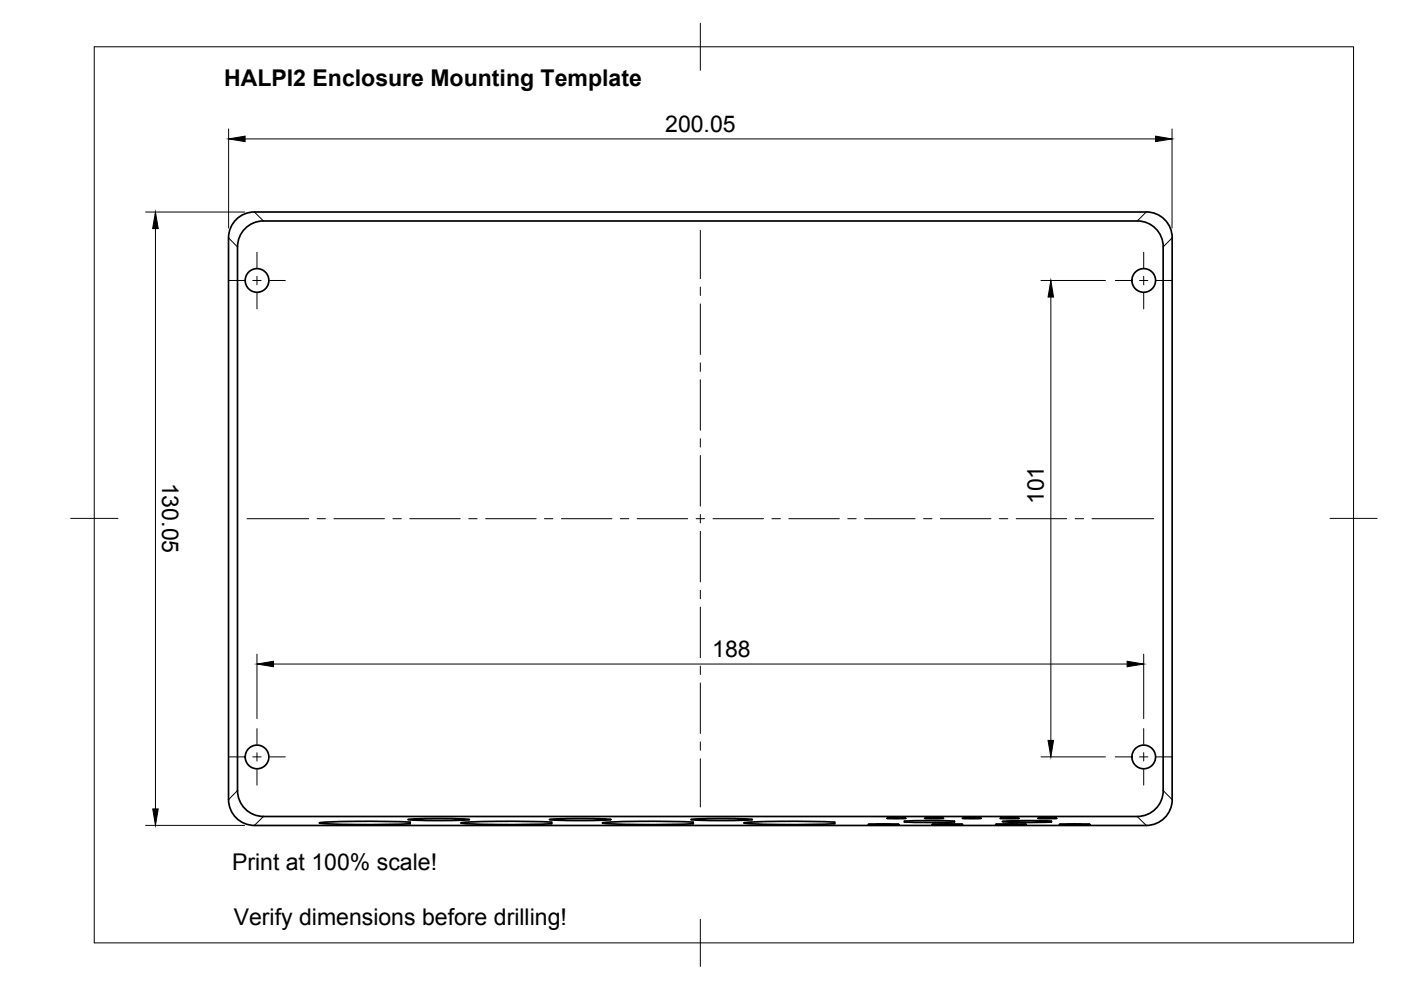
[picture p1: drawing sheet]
<svg xmlns="http://www.w3.org/2000/svg" width="297mm" height="210mm" viewBox="0 0 297 210" stroke-linecap="round" stroke-linejoin="round" font-family="sans-serif">
<!-- layer: Visible -->
<g fill="none" stroke="#000" stroke-width=".36">
<path d="M48.5 50.5v119a5.5 5.5 0 0 0 5.5 5.5h189a5.5 5.5 0 0 0 5.5-5.5v-119M48.5 50.4a5.5 5.5 0 0 1 5.5-5.5l189 .1a5.5 5.5 0 0 1 5.5 5.4M50.4 52.4v115.2a5.5 5.5 0 0 0 5.5 5.5h185.2a5.5 5.5 0 0 0 5.5-5.5v-115.2M50.4 52.3a5.5 5.5 0 0 1 5.5-5.5l185.2 .1a5.5 5.5 0 0 1 5.5 5.4M67.7 174.5a173.3 173.3 0 0 1 19.3-.2v.4a173.3 173.3 0 0 1-19.3-.2zM86.5 173.8a95.4 95.4 0 0 1 13 0 95.4 95.4 0 0 1-13 0zM97.7 174.5a173.3 173.3 0 0 1 19.3-.2v.4a173.3 173.3 0 0 1-19.3-.2zM116.5 173.8a95.4 95.4 0 0 1 13 0 95.4 95.4 0 0 1-13 0zM127.7 174.5a173.3 173.3 0 0 1 19.3-.2v.4a173.3 173.3 0 0 1-19.3-.2zM146.5 173.8a95.4 95.4 0 0 1 13 0 95.4 95.4 0 0 1-13 0zM157.7 174.5a173.3 173.3 0 0 1 19.3-.2v.4a173.3 173.3 0 0 1-19.3-.2zM184.1 174.8l3.2-.1 3.3 .1-3.3 .1z"/>
<path d="M188 173.5h4zM191.7 174.1l.1 .2h.5l4.8 .1 5.3-.1v-.2M191.8 174.1l5.3-.1 5.3 .1M196 173.5h4zM197.6 174.8l3.2-.1 3.3 .1-3.3 .1zM204 173.5h4zM211.1 174.8l3.2-.1 3.3 .1-3.3 .1zM212 173.5h4zM220 173.5h4zM222.9 174.1v.2M222.9 174.1l-6.2-.1-4.2 .2 4.2 .2 6.2-.1M224.6 174.8l3.2-.1 3.3 .1-3.3 .1z"/>
<circle cx="54.5" cy="59.5" r="2.51"/>
<circle cx="242.5" cy="59.5" r="2.51"/>
<circle cx="54.5" cy="160.5" r="2.51"/>
<circle cx="242.5" cy="160.5" r="2.51"/>
</g>
<!-- layer: Visible Narrow -->
<path d="M48.6 50.5l1.6 1.8M54 45.1l1.8 1.7M242.9 45.1l-1.7 1.7M248.4 50.5l-1.7 1.8M50.2 167.7l-1.6 1.7M55.8 173.2l-1.8 1.7M241.2 173.2l1.7 1.7M246.7 167.7l1.7 1.7" fill="none" stroke="#000" stroke-width=".21"/>
<!-- layer: BORDER -->
<path d="M20 9.9h267v190h-267zM148.5 4.9v10M15 109.9h10M282 109.9h10M148.5 194.9v10" fill="none" stroke="#000" stroke-width=".21"/>
<!-- layer: Smart Centers -->
<g fill="none" stroke="#000" stroke-width=".21">
<path d="M48.5 59.5h3.3M53.6 59.5h1.8M54.5 53.5v3.3M54.5 58.6v1.8M57.2 59.5h3.3M148.5 48.8v10.3M236.5 59.5h3.3M241.6 59.5h1.8M242.5 53.5v3.3M242.5 58.6v1.8M245.2 59.5h3.3M54.5 62.2v3.3"/>
<path d="M148.5 60.9v1.7M148.5 64.4v10.8M148.5 76.9v1.8M242.5 62.2v3.3M148.5 80.5v10.7M148.5 93v1.8M148.5 96.6v10.7M52.4 110h13M67.2 110h1.8M70.8 110h10.7M83.3 110h1.8M86.9 110h10.7"/>
<path d="M99.4 110h1.8M103 110h10.7M115.4 110h1.8M119 110h10.7M131.5 110h1.8M135.1 110h10.7M147.6 110h1.8M148.5 109.1v1.8M148.5 112.7v10.7M151.2 110h10.7M163.7 110h1.8M167.2 110h10.7"/>
<path d="M179.7 110h1.8M183.3 110h10.7M195.8 110h1.8M199.4 110h10.7M211.9 110h1.8M215.5 110h10.7M228 110h1.7M231.5 110h13.1M148.5 125.2v1.8M148.5 128.7v10.7M54.5 154.5v3.3M54.5 159.6v1.8"/>
<path d="M148.5 141.2v1.8M148.5 144.8v10.7M148.5 157.3v1.8M242.5 154.5v3.3M242.5 159.6v1.8M48.5 160.5h3.3M53.6 160.5h1.8M54.5 163.2v3.3M57.2 160.5h3.3M148.5 160.9v10.2M236.5 160.5h3.3M241.6 160.5h1.8"/>
<path d="M242.5 163.2v3.3M245.2 160.5h3.3"/>
</g>
<!-- layer: FD_Dimensions -->
<path d="M48.5 27.3v21.1M52 29.5h193M248.5 27.3v21.1M30.9 45h21M33 48.5v123M220.7 59.5h13.7M222.8 63v94M54.5 138.7v13.7M242.5 138.7v13.7M58 140.8h181M30.9 175h21M220.7 160.5h13.7" fill="none" stroke="#000" stroke-width=".21"/>
<path d="M48.5 29.5l3.5-.6v1.1zM245 28.9l3.5 .6-3.5 .5zM33 45l.5 3.5h-1.1zM222.8 59.5l.6 3.5h-1.2zM54.5 140.8l3.5-.6v1.2zM222.2 157h1.2l-.6 3.5zM239 140.2l3.5 .6-3.5 .6zM32.4 171.5h1.1l-.5 3.5z" fill="#000" stroke="#000" stroke-width=".21"/>
<g font-size="4.9">
<text x="47.5" y="18.3">HALPI2 Enclosure Mounting Template</text>
<text x="141" y="28">200.05</text>
<text x="34.4" y="102.3" transform="rotate(90 34.4 102.3)">130.05</text>
<text x="221.3" y="106.9" transform="rotate(-90 221.3 106.9)">101</text>
<text x="151" y="139.3">188</text>
<text x="49.2" y="184.4">Print at 100% scale!</text>
<text x="49.6" y="196.1">Verify dimensions before drilling!</text>
</g>
</svg>
